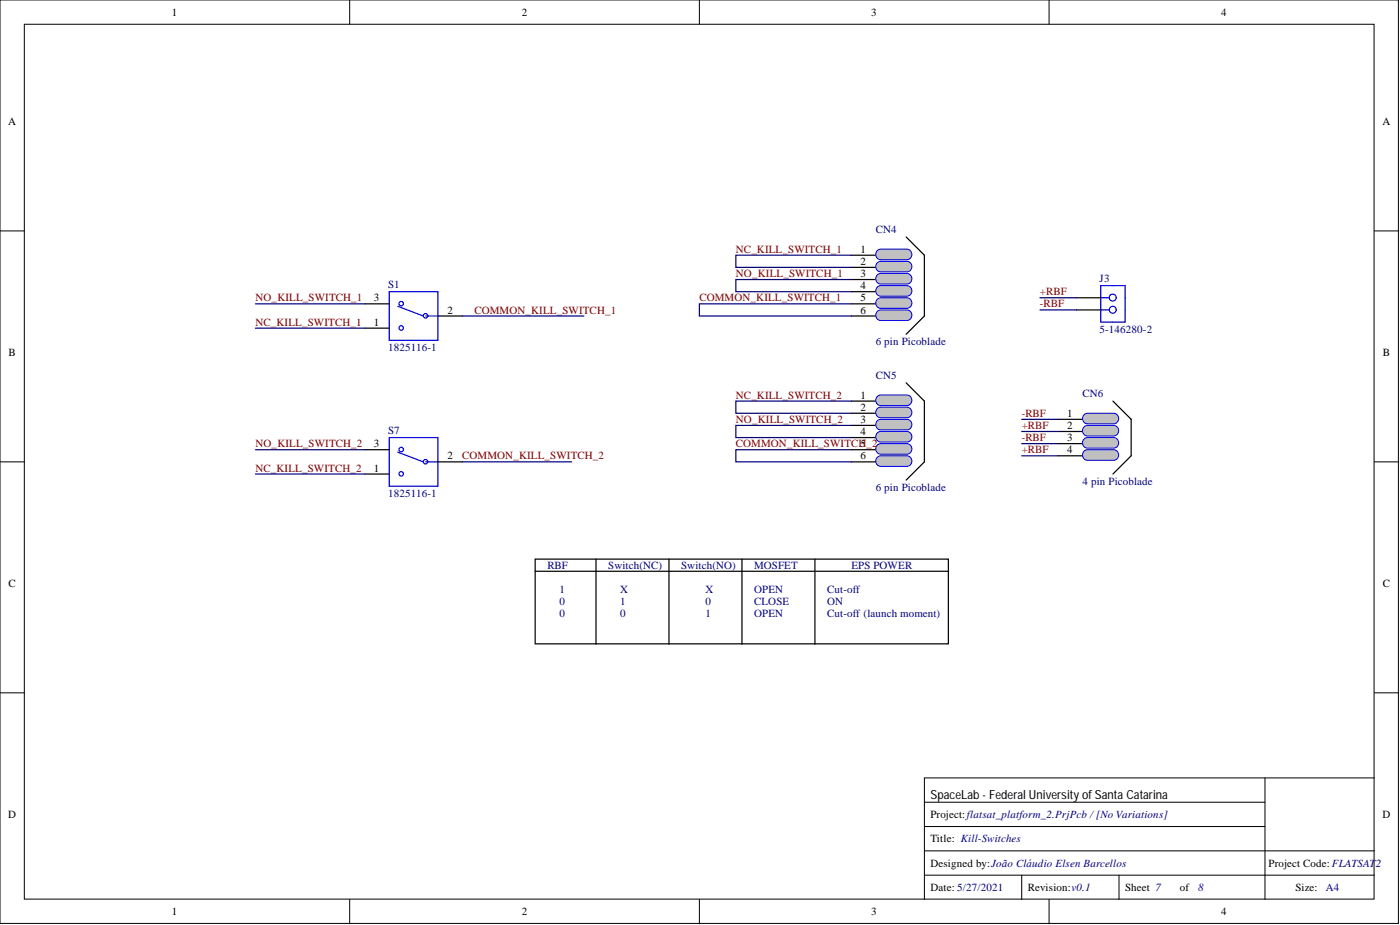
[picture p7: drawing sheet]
<svg xmlns="http://www.w3.org/2000/svg" width="292mm" height="193mm" viewBox="0 0 292 193" stroke-linecap="round" stroke-linejoin="round" font-family="sans-serif">
<g fill="#fff" stroke="#000" stroke-width=".21">
<path d="M0 0h291.8v192.6h-291.8z"/>
<path d="M5.1 5.1h281.6v182.5h-281.6z"/>
</g>
<g fill="none" stroke="#000" stroke-width=".21">
<path d="M73 0v5.1M145.9 0v5.1M218.9 0v5.1M0 48.2h5.1M286.8 48.2h5M0 96.4h5.1M286.8 96.4h5M0 144.5h5.1M286.8 144.5h5M192.9 167.4h71M192.9 177.5h93.9M192.9 172.4h71"/>
<path d="M263.9 162.3v25.3M286.8 162.3h-93.9v25.3M73 187.6v5.1M145.9 187.6v5.1M192.9 182.6h93.9M213.2 182.6v5M218.9 187.6v5.1M233.5 182.6v5"/>
</g>
<path d="M220.8 92.6h5.1M232.2 83.7l3.8 3.8v7.6l-3.8 3.8" fill="none" stroke="#000" stroke-width=".25"/>
<path d="M226.3 91.5l.6-.2h5.5a1.11 1.11 0 0 1 1 1.1 1.11 1.11 0 0 1-1 1.1h-5.5a1.12 1.12 0 0 1-1-.8 1.12 1.12 0 0 1 .4-1.2z" fill="#c0c0c0" stroke="#00f" stroke-width=".21"/>
<path d="M220.8 90h5.1" fill="none" stroke="#000" stroke-width=".25"/>
<path d="M226.3 89l.6-.3h5.5a1.11 1.11 0 0 1 1 1.1 1.11 1.11 0 0 1-1 1.2h-5.5a1.12 1.12 0 0 1-1-.8 1.12 1.12 0 0 1 .4-1.2z" fill="#c0c0c0" stroke="#00f" stroke-width=".21"/>
<path d="M220.8 87.5h5.1" fill="none" stroke="#000" stroke-width=".25"/>
<path d="M226.3 86.4l.6-.2h5.5a1.11 1.11 0 0 1 1 1.1 1.11 1.11 0 0 1-1 1.1h-5.5a1.12 1.12 0 0 1-1-.8 1.12 1.12 0 0 1 .4-1.2z" fill="#c0c0c0" stroke="#00f" stroke-width=".21"/>
<path d="M220.8 95.1h5.1" fill="none" stroke="#000" stroke-width=".25"/>
<path d="M226.3 94l.6-.2h5.5a1.11 1.11 0 0 1 1 1.1 1.11 1.11 0 0 1-1 1.1h-5.5a1.12 1.12 0 0 1-1-.8 1.12 1.12 0 0 1 .4-1.2z" fill="#c0c0c0" stroke="#00f" stroke-width=".21"/>
<g fill="none" stroke="#000" stroke-width=".25">
<path d="M189.1 49.4l3.8 3.8v12.7M76.1 68.5h5.1M76.1 63.4h5.1M91.4 65.9h5M177.6 63.4h5.1M177.6 60.9h5.1M76.1 98.9h5.1M76.1 93.8h5.1M91.4 96.4h5M111.7 116.6h86.2v17.7h-86.2zM111.7 119.2h86.2M124.4 116.6v17.8"/>
<path d="M139.6 116.6v17.8M154.8 116.6v17.8M170 116.6v17.8"/>
</g>
<g fill="none" stroke="#00f" stroke-width=".25">
<path d="M81.2 60.9h10.2v10.1h-10.2zM83 63.9l5.3 2M88.8 65.9h2.6M81.2 91.3h10.2v10.1h-10.2zM83 94.3l5.3 2.1M88.8 96.4h2.6"/>
<circle cx="83.7" cy="63.3" r=".47"/>
<circle cx="83.7" cy="68.4" r=".47"/>
<circle cx="88.8" cy="65.9" r=".47"/>
<circle cx="83.7" cy="93.8" r=".47"/>
<circle cx="83.7" cy="98.9" r=".47"/>
<circle cx="88.8" cy="96.3" r=".47"/>
</g>
<g fill="#c0c0c0" stroke="#00f" stroke-width=".21">
<path d="M183.1 62.3l.6-.2h5.5a1.11 1.11 0 0 1 1.1 1.1 1.11 1.11 0 0 1-1.1 1.1h-5.5a1.12 1.12 0 0 1-.9-.8 1.12 1.12 0 0 1 .3-1.2z"/>
<path d="M183.1 59.8l.6-.2h5.5a1.11 1.11 0 0 1 1.1 1.1 1.11 1.11 0 0 1-1.1 1.1h-5.5a1.12 1.12 0 0 1-.9-.8 1.12 1.12 0 0 1 .3-1.2z"/>
</g>
<path d="M177.6 58.3h5.1M192.9 65.9l-3.8 3.8" fill="none" stroke="#000" stroke-width=".25"/>
<path d="M183.1 57.3l.6-.3h5.5a1.11 1.11 0 0 1 1.1 1.2 1.11 1.11 0 0 1-1.1 1.1h-5.5a1.12 1.12 0 0 1-.9-.8 1.12 1.12 0 0 1 .3-1.2z" fill="#c0c0c0" stroke="#00f" stroke-width=".21"/>
<path d="M177.6 55.8h5.1" fill="none" stroke="#000" stroke-width=".25"/>
<path d="M183.1 54.7l.6-.2h5.5a1.11 1.11 0 0 1 1.1 1.1 1.11 1.11 0 0 1-1.1 1.1h-5.5a1.12 1.12 0 0 1-.9-.8 1.12 1.12 0 0 1 .3-1.2z" fill="#c0c0c0" stroke="#00f" stroke-width=".21"/>
<path d="M177.6 53.2h5.1" fill="none" stroke="#000" stroke-width=".25"/>
<path d="M183.1 52.2l.6-.2h5.5a1.11 1.11 0 0 1 1.1 1.1 1.11 1.11 0 0 1-1.1 1.1h-5.5a1.12 1.12 0 0 1-.9-.8 1.12 1.12 0 0 1 .3-1.2z" fill="#c0c0c0" stroke="#00f" stroke-width=".21"/>
<path d="M177.6 65.9h5.1" fill="none" stroke="#000" stroke-width=".25"/>
<path d="M183.1 64.9l.6-.2h5.5a1.11 1.11 0 0 1 1.1 1.1 1.11 1.11 0 0 1-1.1 1.1h-5.5a1.12 1.12 0 0 1-.9-.8 1.12 1.12 0 0 1 .3-1.2z" fill="#c0c0c0" stroke="#00f" stroke-width=".21"/>
<path d="M189.1 79.9l3.8 3.8v12.7M177.6 93.8h5.1M177.6 91.3h5.1" fill="none" stroke="#000" stroke-width=".25"/>
<g fill="#c0c0c0" stroke="#00f" stroke-width=".21">
<path d="M183.1 92.8l.6-.2h5.5a1.11 1.11 0 0 1 1.1 1.1 1.11 1.11 0 0 1-1.1 1.1h-5.5a1.12 1.12 0 0 1-.9-.8 1.12 1.12 0 0 1 .3-1.2z"/>
<path d="M183.1 90.2l.6-.2h5.5a1.11 1.11 0 0 1 1.1 1.1 1.11 1.11 0 0 1-1.1 1.1h-5.5a1.12 1.12 0 0 1-.9-.8 1.12 1.12 0 0 1 .3-1.2z"/>
</g>
<path d="M177.6 88.7h5.1M192.9 96.4l-3.8 3.8" fill="none" stroke="#000" stroke-width=".25"/>
<path d="M183.1 87.7l.6-.2h5.5a1.11 1.11 0 0 1 1.1 1.1 1.11 1.11 0 0 1-1.1 1.1h-5.5a1.12 1.12 0 0 1-.9-.8 1.12 1.12 0 0 1 .3-1.2z" fill="#c0c0c0" stroke="#00f" stroke-width=".21"/>
<path d="M177.6 86.2h5.1" fill="none" stroke="#000" stroke-width=".25"/>
<path d="M183.1 85.2l.6-.3h5.5a1.11 1.11 0 0 1 1.1 1.1 1.11 1.11 0 0 1-1.1 1.1h-5.5a1.12 1.12 0 0 1-.9-.7 1.12 1.12 0 0 1 .3-1.2z" fill="#c0c0c0" stroke="#00f" stroke-width=".21"/>
<path d="M177.6 83.7h5.1" fill="none" stroke="#000" stroke-width=".25"/>
<path d="M183.1 82.6l.6-.2h5.5a1.11 1.11 0 0 1 1.1 1.1 1.11 1.11 0 0 1-1.1 1.1h-5.5a1.12 1.12 0 0 1-.9-.8 1.12 1.12 0 0 1 .3-1.2z" fill="#c0c0c0" stroke="#00f" stroke-width=".21"/>
<path d="M177.6 96.4h5.1" fill="none" stroke="#000" stroke-width=".25"/>
<path d="M183.1 95.3l.6-.2h5.5a1.11 1.11 0 0 1 1.1 1.1 1.11 1.11 0 0 1-1.1 1.1h-5.5a1.12 1.12 0 0 1-.9-.8 1.12 1.12 0 0 1 .3-1.2z" fill="#c0c0c0" stroke="#00f" stroke-width=".21"/>
<g fill="none" stroke="#00f" stroke-width=".25">
<path d="M229.7 59.6h5v7.6h-5zM229.7 62.1h1.7M229.7 64.7h1.7"/>
<circle cx="232.2" cy="62.1" r=".72"/>
<circle cx="232.2" cy="64.6" r=".72"/>
</g>
<path d="M224.6 62.1h5.1M224.6 64.7h5.1" fill="none" stroke="#000" stroke-width=".25"/>
<g fill="none" stroke="#000080" stroke-width=".25">
<path d="M177.6 58.3h-24.1v2.6h24.1M177.6 53.2h-24.1v2.6h24.1M53.3 68.5h22.8M53.3 63.4h22.8M96.4 65.9h25.4M177.6 63.4h-31.7v2.5h31.7M217 62.1h7.6M217 64.7h7.6M53.3 98.9h22.8M53.3 93.8h22.8M96.4 96.4h22.9M177.6 93.8h-24.1v2.6h24.1"/>
<path d="M177.6 88.7h-24.1v2.6h24.1M177.6 83.7h-24.1v2.5h24.1M213.2 95.1h7.6M213.2 92.6h7.6M213.2 90h7.6M213.2 87.5h7.6"/>
</g>
<text font-size="2.6" x="194.1" y="166.8">SpaceLab-Federal University ofSanta Catarina</text>
<g font-size="2.3">
<text x="35.9" y="3.3">1</text>
<text x="108.9" y="3.3">2</text>
<text x="181.8" y="3.3">3</text>
<text x="254.8" y="3.3">4</text>
<text x="1.7" y="26.1">A</text>
<text x="288.5" y="26.1">A</text>
<text x="179.5" y="52.7">1</text>
<text x="179.5" y="57.8">3</text>
<text x="179.5" y="55.3">2</text>
<text x="78" y="62.9">3</text>
<text x="93.4" y="65.4">2</text>
<text x="179.5" y="62.9">5</text>
<text x="179.5" y="60.3">4</text>
<text x="179.5" y="65.4">6</text>
<text x="78" y="68">1</text>
<text x="1.8" y="74.3">B</text>
<text x="288.5" y="74.3">B</text>
<text x="179.5" y="83.2">1</text>
<text x="179.5" y="88.2">3</text>
<text x="179.5" y="85.7">2</text>
<text x="222.6" y="89.5">2</text>
<text x="222.6" y="87">1</text>
<text x="78" y="93.3">3</text>
<text x="93.4" y="95.8">2</text>
<text x="179.5" y="93.3">5</text>
<text x="179.5" y="90.8">4</text>
<text x="179.5" y="95.8">6</text>
<text x="222.6" y="92">3</text>
<text x="222.6" y="94.6">4</text>
<text x="78" y="98.4">1</text>
<text x="1.8" y="122.5">C</text>
<text x="288.5" y="122.5">C</text>
<text x="1.7" y="170.7">D</text>
<text x="194.1" y="170.7">Project:flatsat_platform_2.PrjPcb /[No Variations]</text>
<text x="288.5" y="170.7">D</text>
<text x="194.1" y="175.7">Title: Kill-Switches</text>
<text x="194.1" y="185.9">Date: 5/27/2021</text>
<text x="194.1" y="180.8">Designed by:João Cláudio Elsen Barcellos</text>
<text x="214.4" y="185.9">Revision:v0.1</text>
<text x="234.7" y="185.9">Sheet 7</text>
<text x="246.2" y="185.9">of</text>
<text x="264.7" y="180.8">Project Code: FLATSAT2</text>
<text x="270.3" y="185.9">Size:</text>
<text x="35.9" y="190.9">1</text>
<text x="108.9" y="190.9">2</text>
<text x="181.8" y="190.9">3</text>
<text x="254.8" y="190.9">4</text>
</g>
<g font-size="2.3" fill="#800000">
<text x="153.5" y="52.7">NC_KILL_SWITCH_1</text>
<text x="153.5" y="57.8">NO_KILL_SWITCH_1</text>
<text x="53.3" y="62.9">NO_KILL_SWITCH_1</text>
<text x="99" y="65.4">COMMON_KILL_SWITCH_1</text>
<text x="145.9" y="62.9">COMMON_KILL_SWITCH_1</text>
<text x="217" y="61.6">+RBF</text>
<text x="217" y="64.1">-RBF</text>
<text x="53.3" y="68">NC_KILL_SWITCH_1</text>
<text x="153.5" y="83.2">NC_KILL_SWITCH_2</text>
<text x="153.5" y="88.2">NO_KILL_SWITCH_2</text>
<text x="213.2" y="87">-RBF</text>
<text x="213.2" y="89.5">+RBF</text>
<text x="53.3" y="93.3">NO_KILL_SWITCH_2</text>
<text x="96.4" y="95.8">COMMON_KILL_SWITCH_2</text>
<text x="153.5" y="93.3">COMMON_KILL_SWITCH_2</text>
<text x="213.2" y="92">-RBF</text>
<text x="213.2" y="94.6">+RBF</text>
<text x="53.3" y="98.4">NC_KILL_SWITCH_2</text>
</g>
<g font-size="2.3" fill="#000080">
<text x="182.7" y="48.7">CN4</text>
<text x="229.4" y="58.8">J3</text>
<text x="81" y="60.1">S1</text>
<text x="229.4" y="69.5">5-146280-2</text>
<text x="81" y="73.3">1825116-1</text>
<text x="182.7" y="72">6 pin Picoblade</text>
<text x="182.7" y="79.1">CN5</text>
<text x="225.9" y="82.9">CN6</text>
<text x="81" y="90.5">S7</text>
<text x="225.9" y="101.2">4 pin Picoblade</text>
<text x="81" y="103.7">1825116-1</text>
<text x="182.7" y="102.4">6 pin Picoblade</text>
<text x="114.2" y="118.7">RBF</text>
<text x="126.9" y="118.7">Switch(NC)</text>
<text x="142.1" y="118.7">Switch(NO)</text>
<text x="157.3" y="118.7">MOSFET</text>
<text x="177.6" y="118.7">EPS POWER</text>
<text x="116.7" y="123.7">1</text>
<text x="129.4" y="123.7">X</text>
<text x="147.2" y="123.7">X</text>
<text x="157.3" y="123.7">OPEN</text>
<text x="172.6" y="123.7">Cut-off</text>
<text x="116.7" y="128.8">0</text>
<text x="116.7" y="126.3">0</text>
<text x="129.4" y="126.3">1</text>
<text x="129.4" y="128.8">0</text>
<text x="147.2" y="128.8">1</text>
<text x="147.2" y="126.3">0</text>
<text x="157.3" y="126.3">CLOSE</text>
<text x="157.3" y="128.8">OPEN</text>
<text x="172.6" y="126.3">ON</text>
<text x="172.6" y="128.8">Cut-off (launch moment)</text>
<text x="250" y="185.9">8</text>
<text x="276.6" y="185.9">A4</text>
</g>
</svg>
